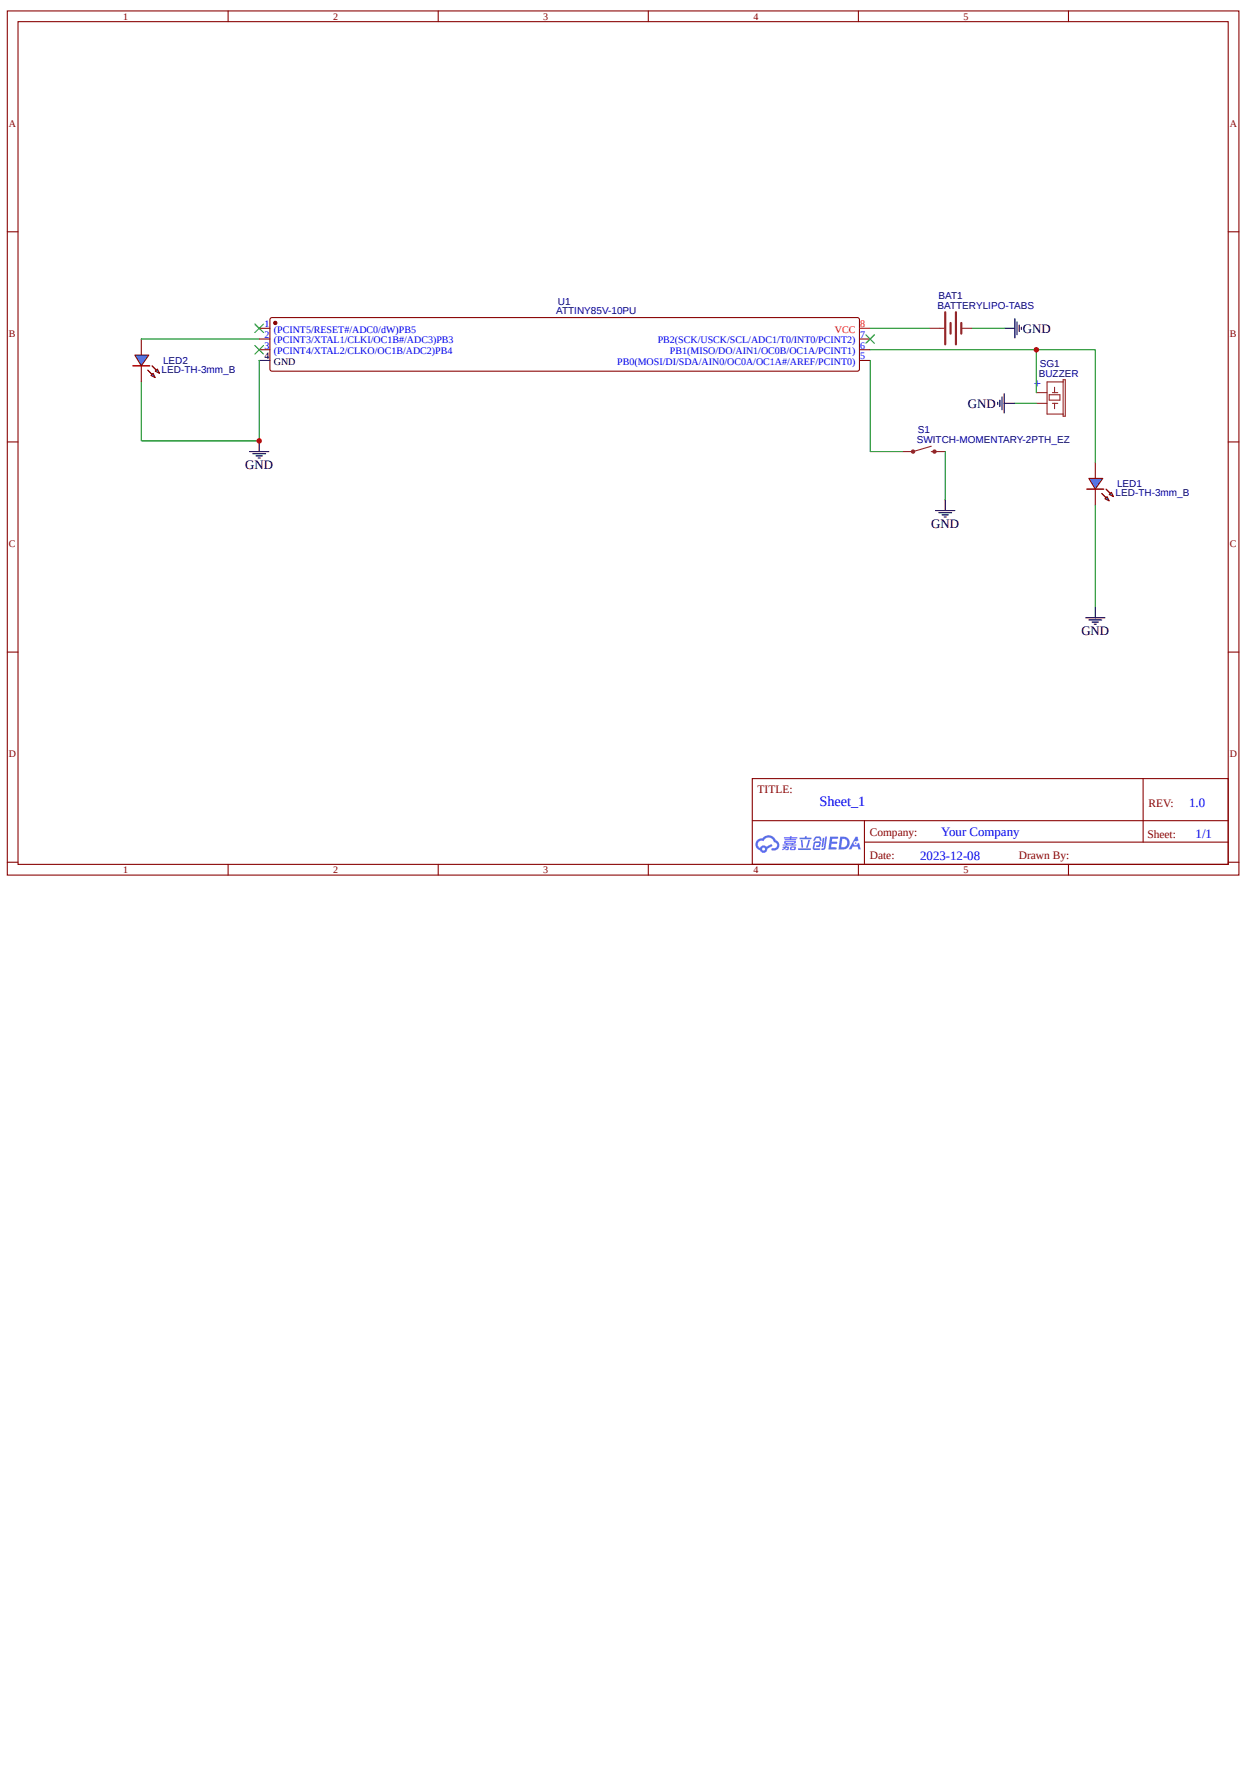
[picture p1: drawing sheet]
<svg xmlns="http://www.w3.org/2000/svg" width="210mm" height="297mm" viewBox="0 0 210 297" stroke-linecap="round" stroke-linejoin="round" font-family="sans-serif">
<g fill="none" stroke="#800" stroke-width=".18">
<path d="M1.2 1.8h205.3v144.1h-205.3zM3 3.6h201.8v140.5h-201.8zM38 1.8v1.8M73.1 1.8v1.8M108.1 1.8v1.8M143.1 1.8v1.8M178.1 1.8v1.8M1.2 38.6h1.8M204.8 38.6h1.7M1.2 73.7h1.8M204.8 73.7h1.7M1.2 108.7h1.8"/>
<path d="M204.8 108.7h1.7M125.4 129.8h79.4v14.3h-79.4zM125.4 136.8h79.3M144.1 136.8v7.1M190.6 129.8v10.6M1.2 143.7h1.8M38 144.1v1.8M73.1 144.1v1.8M108.1 144.1v1.8M143.1 144.1v1.8M144.1 140.4h60.6M178.1 144.1v1.8"/>
<path d="M204.8 143.7h1.7"/>
</g>
<g fill="#58f">
<path d="M138.4 139.4l1.3 .1v.1l-.2 .2h-.8v.5h.7l.2 .2-.2 .1h-.8l-.1 .6h.8l.1 .1v.2l-1.3 .1z"/>
<path d="M142.6 139.5h.4l.1 .6-.3 .2a.34 .34 0 0 0-.5 .1 .34 .34 0 0 0 .2 .5 .34 .34 0 0 0 .5-.3l.2-.2 .3 1.2h-.4l-.1-.5h-.8l-.3 .5h-.4z"/>
<path d="M137.2 139.6h.3l-.2 1.5-.2 .1-.1-.2z"/>
<path d="M137.6 139.4h.3l-.3 1.9a.4 .4 0 0 1-.3 .4 .4 .4 0 0 1-.4-.2l.4-.2z"/>
<path d="M135.9 139.5l.3-.1 .5 .1 .3 .6h-.3l-.2-.4-.4 .1a.38 .38 0 0 1-.5 .3v-.1z"/>
<path d="M135.8 140.3l.8-.1a.53 .53 0 0 1 .2 .7 .53 .53 0 0 1-.6 .3l-.2-.1 .1-.2h.4l.1-.4h-.7l-.1 .9h.9v.2l-.9 .1-.3-.1v-.3z"/>
<path d="M133.1 141.4h2l.1 .1-.1 .2h-2z"/>
<path d="M134.8 140h.3l-.2 .7a.62 .62 0 0 1-.4 .6l-.1-.1z"/>
<path d="M133.5 140h.3l.1 1.1-.1 .2-.2-.1z"/>
<path d="M133.3 139.6h.9v-.2h.3v.2h.7l.1 .2-.2 .1h-1.8z"/>
<path d="M130.5 141.1h.4v-.1l.5 .1a.33 .33 0 0 1 0 .6h-.4v-.2h.3v-.2h-.3l-.6 .4v-.2l.4-.2h-.3z"/>
<path d="M130.7 139.5h1v-.1h.3v.1h.8l.2 .2h-1l-.1 .2h.8v.1h-1.9v-.1h.8v-.2h-.9z"/>
<path d="M140.1 139.4l-.3 2.2h.6a1.09 1.09 0 0 0 1.3-1.1 1.09 1.09 0 0 0-1.3-1.1zM140.4 139.8a.73 .73 0 0 1 .8 .8 .73 .73 0 0 1-1 .6z"/>
<path d="M130.8 140.2l-.1 .4h.3v.2h-.5v.1h2.3l-.1-.1h-.5l.4-.2 .1-.4zM131 140.3h1.4l-.1 .2h-1.3zM131.3 140.6h.7l-.1 .2h-.6z"/>
<path d="M131.8 141.1l-.1 .6h.7a.41 .41 0 0 0 .3-.6zM132 141.3h.4l-.1 .2h-.3z"/>
<path d="M126.2 140a1.02 1.02 0 0 0 .5 1.7 .63 .63 0 0 0 .7 .4 .63 .63 0 0 0 .5-.6l.9-.5-.2-.3-.8 .4-.2-.1a.63 .63 0 0 0-.9 .3 .63 .63 0 0 1-.3-.9 .63 .63 0 0 1 .9-.2 .92 .92 0 0 1 .9-.6 .92 .92 0 0 1 .9 .8 .52 .52 0 0 1 .4 .6 .52 .52 0 0 1-.7 .4l-.2 .2a.86 .86 0 0 0 1.2-.2 .86 .86 0 0 0-.2-1.2l-.3-.2a1.34 1.34 0 0 0-2.3-.3l-.3 .1zM127.1 141.5a.24 .24 0 0 1 .4 0 .24 .24 0 0 1-.4 0z"/>
<circle cx="142.6" cy="140.5" r=".13"/>
</g>
<path d="M45.1 53l.3-.1h97.5l.3 .1 .1 .3v8.2l-.1 .3-.3 .1h-97.5l-.3-.1-.1-.3v-8.2z" fill="none" stroke="#800" stroke-width=".18"/>
<circle cx="45.9" cy="53.8" r=".27" fill="#800"/>
<g fill="none" stroke="#800" stroke-width=".18">
<path d="M43.2 54.7h1.8M43.2 56.5h1.8M43.2 58.3h1.8M143.3 56.5h1.8M143.3 58.3h1.8M143.3 60.1h1.8M182.6 77.1v2.6M182.6 81.5v2.7"/>
<circle cx="45.9" cy="53.8" r=".27"/>
</g>
<g fill="none" stroke="#000" stroke-width=".18">
<path d="M167.4 54.7h1.8M169.2 53.1v3.2M169.6 53.6v2.2M169.9 54.2v1.1M170.3 54.5v.4M41.6 75.3h3.2M42.1 75.6h2.2M42.7 76h1M43 76.3h.4M43.2 60.1h1.8M43.2 73.5v1.8M166.3 67v.4"/>
<path d="M166.7 66.7v1.1M167 66.2v2.1M167.4 67.2h1.8M167.4 65.6v3.2M156 85.1h3.2M156.5 85.5h2.2M157 85.8h1.1M157.4 86.2h.4M157.6 83.3v1.8"/>
</g>
<path d="M143.3 54.7h1.8" fill="none" stroke="#f00" stroke-width=".18"/>
<path d="M145.1 54.7h9.8M162 54.7h5.4M43.2 60.1v13.4h-19.6v-9.8M145.1 60.1v15.2h5.3M157.6 75.3v8" fill="none" stroke="#080" stroke-width=".18"/>
<g fill="none" stroke="#8d2323" stroke-width=".36">
<path d="M157.6 52v5.4M158.5 53.8v1.8M159.4 52v5.4M160.3 53.8v1.8"/>
<circle cx="152.2" cy="75.3" r=".18"/>
<circle cx="155.8" cy="75.3" r=".18"/>
</g>
<g fill="none" stroke="#8d2323" stroke-width=".18">
<path d="M154.9 54.7h2.5M160.3 54.7h1.7M155.3 74.4l-3.1 .9h-1.8M155.3 75.3h2.3M172.8 65.4h1.8M172.8 67.2h1.8M174.9 65.8h1.8v.9h-1.8zM175.4 65.4h.9M175.4 67.2h.9M175.8 64.5v.9M175.8 67.2v.9M177.2 63.7h-2.6v5.3h2.6"/>
<path d="M177.2 63.3h.4v6.1h-.4z"/>
</g>
<path d="M184.2 83.1l.4-.3 .3 .7z" fill="#09f"/>
<path d="M184.2 83.1l.4-.3 .3 .7z" fill="none" stroke="#800" stroke-width=".18"/>
<path d="M184.9 82.4l.4-.3 .3 .7z" fill="#09f"/>
<path d="M184.9 82.4l.4-.3 .3 .7z" fill="none" stroke="#800" stroke-width=".18"/>
<path d="M183.7 82.2l.7 .8z" fill="#800"/>
<path d="M183.7 82.2l.7 .8" fill="none" stroke="#800" stroke-width=".18"/>
<path d="M184.4 81.5l.7 .7z" fill="#800"/>
<path d="M181.2 81.5h2.8M184.4 81.5l.7 .7" fill="none" stroke="#800" stroke-width=".18"/>
<path d="M181.2 81.5h2.8" fill="none" stroke="#f00" stroke-width=".17"/>
<path d="M181.5 79.7h2.3l-1.2 1.8z" fill="#09f"/>
<path d="M23.6 56.5v2.7M23.6 61v2.7M181.5 79.7h2.3l-1.2 1.8z" fill="none" stroke="#800" stroke-width=".18"/>
<path d="M181 103h3.2M181.5 103.3h2.2M182.1 103.7h1M182.4 104h.4M182.6 101.2v1.8" fill="none" stroke="#000" stroke-width=".18"/>
<path d="M182.6 84.2v17" fill="none" stroke="#080" stroke-width=".18"/>
<path d="M25.2 62.6l.3-.4 .4 .7z" fill="#09f"/>
<path d="M25.2 62.6l.3-.4 .4 .7z" fill="none" stroke="#800" stroke-width=".18"/>
<path d="M25.9 61.9l.3-.4 .4 .7z" fill="#09f"/>
<path d="M25.9 61.9l.3-.4 .4 .7z" fill="none" stroke="#800" stroke-width=".18"/>
<path d="M24.6 61.7l.7 .7z" fill="#800"/>
<path d="M24.6 61.7l.7 .7" fill="none" stroke="#800" stroke-width=".18"/>
<path d="M25.3 61l.8 .7z" fill="#800"/>
<path d="M22.1 61h2.9M25.3 61l.8 .7" fill="none" stroke="#800" stroke-width=".18"/>
<path d="M22.1 61h2.9" fill="none" stroke="#f00" stroke-width=".17"/>
<path d="M22.5 59.2h2.3l-1.2 1.8z" fill="#09f"/>
<path d="M22.5 59.2h2.3l-1.2 1.8z" fill="none" stroke="#800" stroke-width=".18"/>
<path d="M23.6 56.5h19.6M145.1 58.3h27.7v7.1M172.8 58.3h9.8v18.8M169.2 67.2h3.6" fill="none" stroke="#080" stroke-width=".18"/>
<g fill="#000">
<path d="M42.5 57.6l1.4 1.4zM43.9 57.6l-1.4 1.4z"/>
<path d="M42.5 54l1.4 1.4zM43.9 54l-1.4 1.4z"/>
<path d="M144.4 55.8l1.4 1.4zM145.8 55.8l-1.4 1.4z"/>
</g>
<path d="M42.5 57.6l1.4 1.4M42.5 54l1.4 1.4M43.9 57.6l-1.4 1.4M43.9 54l-1.4 1.4M144.4 55.8l1.4 1.4M145.8 55.8l-1.4 1.4" fill="none" stroke="#3c3" stroke-width=".18"/>
<g fill="#c00">
<circle cx="43.2" cy="73.5" r=".45"/>
<circle cx="172.8" cy="58.3" r=".45"/>
</g>
<text font-size="2.4" fill="#00f" x="136.6" y="134.3">Sheet_1</text>
<g font-size="2.1">
<text x="170.5" y="55.4">GND</text>
<text x="161.4" y="67.9">GND</text>
<text x="40.9" y="78.1">GND</text>
<text x="155.3" y="88">GND</text>
<text x="180.3" y="105.8">GND</text>
</g>
<g font-size="2.1" fill="#00f">
<text x="173.7" y="64.5" transform="rotate(-90 173.7 64.5)">+</text>
<text x="198.3" y="134.5">1.0</text>
<text x="153.4" y="143.3">2023-12-08</text>
<text x="156.9" y="139.3">Your Company</text>
<text x="199.3" y="139.7">1/1</text>
</g>
<g font-size="1.9" fill="#800">
<text x="126.3" y="132.1">TITLE:</text>
<text x="191.5" y="134.5">REV:</text>
<text x="145" y="143.2">Date:</text>
<text x="145" y="139.3">Company:</text>
<text x="169.8" y="143.2">Drawn By:</text>
<text x="191.3" y="139.6">Sheet:</text>
</g>
<g font-size="1.7" fill="#800">
<text x="20.5" y="3.3">1</text>
<text x="55.5" y="3.3">2</text>
<text x="90.6" y="3.3">3</text>
<text x="125.6" y="3.3">4</text>
<text x="160.6" y="3.3">5</text>
<text x="1.5" y="21.1">A</text>
<text x="205" y="21.1">A</text>
<text x="1.5" y="56.1">B</text>
<text x="205" y="56.1">B</text>
<text x="1.5" y="91.2">C</text>
<text x="205" y="91.2">C</text>
<text x="1.5" y="126.2">D</text>
<text x="205" y="126.2">D</text>
<text x="20.5" y="145.6">1</text>
<text x="55.5" y="145.6">2</text>
<text x="90.6" y="145.6">3</text>
<text x="125.6" y="145.6">4</text>
<text x="160.6" y="145.6">5</text>
</g>
<g font-size="1.7" fill="#000080">
<text x="92.7" y="52.4">ATTINY85V-10PU</text>
<text x="93" y="50.9">U1</text>
<text x="156.3" y="51.5">BATTERYLIPO-TABS</text>
<text x="156.5" y="49.9">BAT1</text>
<text x="26.9" y="62.2">LED-TH-3mm_B</text>
<text x="27.2" y="60.7">LED2</text>
<text x="173.2" y="62.8">BUZZER</text>
<text x="173.4" y="61.2">SG1</text>
<text x="152.8" y="73.8">SWITCH-MOMENTARY-2PTH_EZ</text>
<text x="153" y="72.2">S1</text>
<text x="186" y="82.7">LED-TH-3mm_B</text>
<text x="186.2" y="81.2">LED1</text>
</g>
<g font-size="1.7" fill="#00f">
<text x="44.1" y="54.5">1</text>
<text x="44.1" y="56.3">2</text>
<text x="44.1" y="58.1">3</text>
<text x="45.7" y="55.4">(PCINT5/RESET#/ADC0/dW)PB5</text>
<text x="45.7" y="57.2">(PCINT3/XTAL1/CLKI/OC1B#/ADC3)PB3</text>
<text x="45.7" y="59">(PCINT4/XTAL2/CLKO/OC1B/ADC2)PB4</text>
<text x="109.6" y="57.2">PB2(SCK/USCK/SCL/ADC1/T0/INT0/PCINT2)</text>
<text x="111.7" y="59">PB1(MISO/DO/AIN1/OC0B/OC1A/PCINT1)</text>
<text x="143.4" y="59.9">5</text>
<text x="143.4" y="58.1">6</text>
<text x="143.4" y="56.3">7</text>
<text x="102.9" y="60.8">PB0(MOSI/DI/SDA/AIN0/OC0A/OC1A#/AREF/PCINT0)</text>
</g>
<g font-size="1.7">
<text x="44.1" y="59.9">4</text>
<text x="45.7" y="60.8">GND</text>
</g>
<g font-size="1.7" fill="#f00">
<text x="139.2" y="55.4">VCC</text>
<text x="143.4" y="54.5">8</text>
</g>
</svg>
